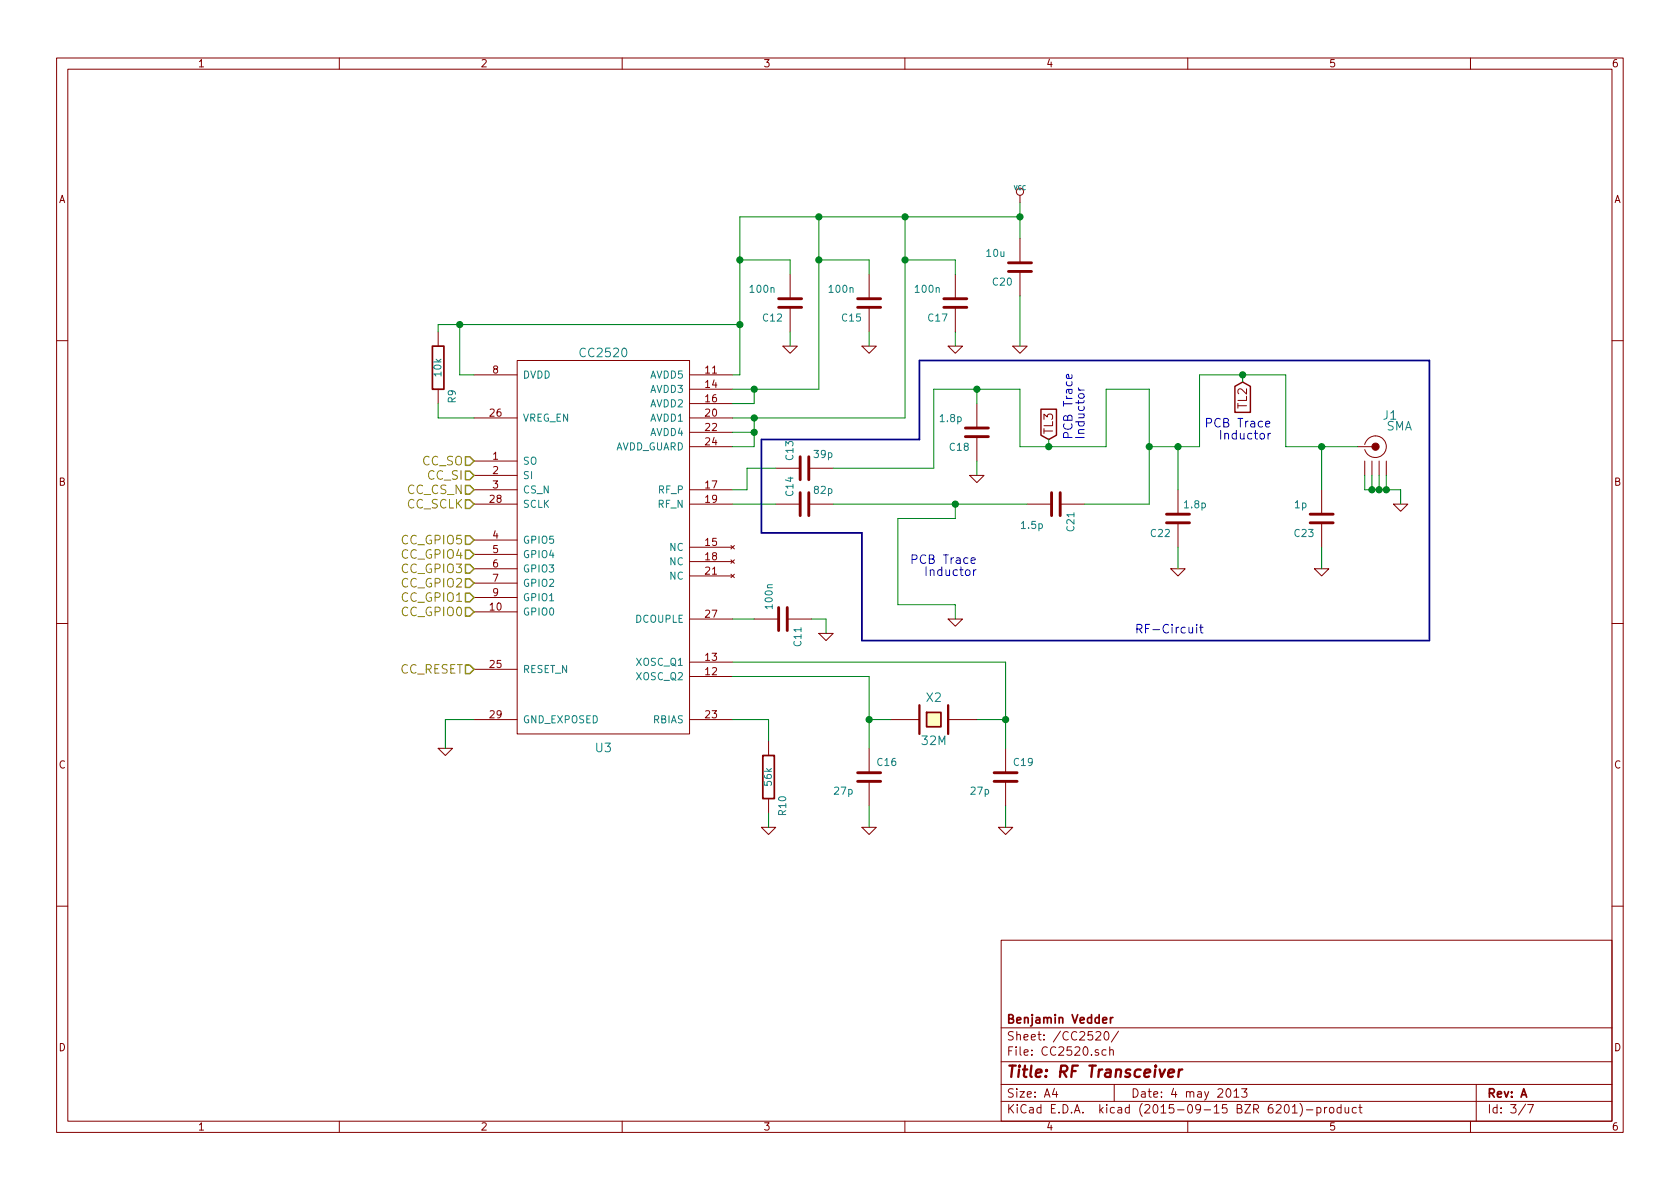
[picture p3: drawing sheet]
EESchema Schematic File Version 2
LIBS:QuadcopterMain-rescue
LIBS:power
LIBS:device
LIBS:transistors
LIBS:conn
LIBS:linear
LIBS:regul
LIBS:74xx
LIBS:cmos4000
LIBS:adc-dac
LIBS:memory
LIBS:xilinx
LIBS:special
LIBS:microcontrollers
LIBS:dsp
LIBS:microchip
LIBS:analog_switches
LIBS:motorola
LIBS:texas
LIBS:intel
LIBS:audio
LIBS:interface
LIBS:digital-audio
LIBS:philips
LIBS:display
LIBS:cypress
LIBS:siliconi
LIBS:opto
LIBS:atmel
LIBS:contrib
LIBS:valves
LIBS:crf_1
LIBS:dips-s
LIBS:QuadcopterMain-cache
EELAYER 25 0
EELAYER END
$Descr A4 11693 8268
encoding utf-8
Sheet 3 7
Title "RF Transceiver"
Date "4 may 2013"
Rev "A"
Comp "Benjamin Vedder"
Comment1 ""
Comment2 ""
Comment3 ""
Comment4 ""
$EndDescr
$Comp
L SMA J1
U 1 1
P 9550 3200
F 0 "J1" H 9675 3515 60  0000 C CNN
F 1 "SMA" H 9740 3440 60  0000 C CNN
F 2 "w_conn_rf:sma_90_r300.124.403" H 9725 3370 50  0001 C CNN
F 3 "" H 9550 3200 60  0000 C CNN
	1    9550 3200
	1    0    0    -1  
$EndComp
$Comp
L CC2520 U3
U 1 1
P 4200 3800
F 0 "U3" H 4200 2400 60  0000 C CNN
F 1 "CC2520" H 4200 5150 60  0000 C CNN
F 2 "Housings_DFN_QFN:QFN-28-1EP_5x5mm_Pitch0.5mm" H 4400 4000 60  0001 C CNN
F 3 "" H 4400 4000 60  0000 C CNN
	1    4200 3800
	1    0    0    -1  
$EndComp
$Comp
L C-RESCUE-QuadcopterMain C13
U 1 1
P 5600 3250
AR Path="/5416CE0E" Ref="C13"  Part="1" 
AR Path="/5416CB9B/5416CE0E" Ref="C13"  Part="1" 
F 0 "C13" H 5650 3350 50  0000 L CNN
F 1 "39p" V 5700 3050 50  0000 L CNN
F 2 "Capacitors_SMD:C_0402" H 5600 3250 60  0001 C CNN
F 3 "" H 5600 3250 60  0000 C CNN
	1    5600 3250
	0    -1   -1   0   
$EndComp
$Comp
L C-RESCUE-QuadcopterMain C14
U 1 1
P 5600 3500
AR Path="/5416CE0F" Ref="C14"  Part="1" 
AR Path="/5416CB9B/5416CE0F" Ref="C14"  Part="1" 
F 0 "C14" H 5650 3600 50  0000 L CNN
F 1 "82p" V 5700 3300 50  0000 L CNN
F 2 "Capacitors_SMD:C_0402" H 5600 3500 60  0001 C CNN
F 3 "" H 5600 3500 60  0000 C CNN
	1    5600 3500
	0    -1   -1   0   
$EndComp
$Comp
L C-RESCUE-QuadcopterMain C18
U 1 1
P 6800 3000
AR Path="/5416CE10" Ref="C18"  Part="1" 
AR Path="/5416CB9B/5416CE10" Ref="C18"  Part="1" 
F 0 "C18" H 6850 3100 50  0000 L CNN
F 1 "1.8p" H 6900 2900 50  0000 L CNN
F 2 "Capacitors_SMD:C_0402" H 6800 3000 60  0001 C CNN
F 3 "" H 6800 3000 60  0000 C CNN
	1    6800 3000
	-1   0    0    1   
$EndComp
$Comp
L C-RESCUE-QuadcopterMain C21
U 1 1
P 7350 3500
AR Path="/5416CE11" Ref="C21"  Part="1" 
AR Path="/5416CB9B/5416CE11" Ref="C21"  Part="1" 
F 0 "C21" H 7400 3600 50  0000 L CNN
F 1 "1.5p" V 7500 3250 50  0000 L CNN
F 2 "Capacitors_SMD:C_0402" H 7350 3500 60  0001 C CNN
F 3 "" H 7350 3500 60  0000 C CNN
	1    7350 3500
	0    1    1    0   
$EndComp
$Comp
L GND-RESCUE-QuadcopterMain #PWR39
U 1 1
P 6800 3300
F 0 "#PWR39" H 6800 3300 30  0001 C CNN
F 1 "GND" H 6800 3230 30  0001 C CNN
F 2 "" H 6800 3300 60  0000 C CNN
F 3 "" H 6800 3300 60  0000 C CNN
	1    6800 3300
	1    0    0    -1  
$EndComp
$Comp
L GND-RESCUE-QuadcopterMain #PWR38
U 1 1
P 6650 4300
F 0 "#PWR38" H 6650 4300 30  0001 C CNN
F 1 "GND" H 6650 4230 30  0001 C CNN
F 2 "" H 6650 4300 60  0000 C CNN
F 3 "" H 6650 4300 60  0000 C CNN
	1    6650 4300
	1    0    0    -1  
$EndComp
$Comp
L C-RESCUE-QuadcopterMain C22
U 1 1
P 8200 3600
AR Path="/5416CE14" Ref="C22"  Part="1" 
AR Path="/5416CB9B/5416CE14" Ref="C22"  Part="1" 
F 0 "C22" H 8250 3700 50  0000 L CNN
F 1 "1.8p" H 8000 3500 50  0000 L CNN
F 2 "Capacitors_SMD:C_0402" H 8200 3600 60  0001 C CNN
F 3 "" H 8200 3600 60  0000 C CNN
	1    8200 3600
	-1   0    0    1   
$EndComp
$Comp
L C-RESCUE-QuadcopterMain C23
U 1 1
P 9200 3600
AR Path="/5416CE15" Ref="C23"  Part="1" 
AR Path="/5416CB9B/5416CE15" Ref="C23"  Part="1" 
F 0 "C23" H 9250 3700 50  0000 L CNN
F 1 "1p" H 9300 3500 50  0000 L CNN
F 2 "Capacitors_SMD:C_0402" H 9200 3600 60  0001 C CNN
F 3 "" H 9200 3600 60  0000 C CNN
	1    9200 3600
	-1   0    0    1   
$EndComp
$Comp
L GND-RESCUE-QuadcopterMain #PWR43
U 1 1
P 8200 3950
F 0 "#PWR43" H 8200 3950 30  0001 C CNN
F 1 "GND" H 8200 3880 30  0001 C CNN
F 2 "" H 8200 3950 60  0000 C CNN
F 3 "" H 8200 3950 60  0000 C CNN
	1    8200 3950
	1    0    0    -1  
$EndComp
$Comp
L GND-RESCUE-QuadcopterMain #PWR44
U 1 1
P 9200 3950
F 0 "#PWR44" H 9200 3950 30  0001 C CNN
F 1 "GND" H 9200 3880 30  0001 C CNN
F 2 "" H 9200 3950 60  0000 C CNN
F 3 "" H 9200 3950 60  0000 C CNN
	1    9200 3950
	1    0    0    -1  
$EndComp
$Comp
L C-RESCUE-QuadcopterMain C17
U 1 1
P 6650 2100
AR Path="/5416CE18" Ref="C17"  Part="1" 
AR Path="/5416CB9B/5416CE18" Ref="C17"  Part="1" 
F 0 "C17" H 6700 2200 50  0000 L CNN
F 1 "100n" H 6750 2000 50  0000 L CNN
F 2 "Capacitors_SMD:C_0603" H 6650 2100 60  0001 C CNN
F 3 "" H 6650 2100 60  0000 C CNN
	1    6650 2100
	-1   0    0    1   
$EndComp
$Comp
L GND-RESCUE-QuadcopterMain #PWR37
U 1 1
P 6650 2400
F 0 "#PWR37" H 6650 2400 30  0001 C CNN
F 1 "GND" H 6650 2330 30  0001 C CNN
F 2 "" H 6650 2400 60  0000 C CNN
F 3 "" H 6650 2400 60  0000 C CNN
	1    6650 2400
	1    0    0    -1  
$EndComp
$Comp
L C-RESCUE-QuadcopterMain C15
U 1 1
P 6050 2100
AR Path="/5416CE1A" Ref="C15"  Part="1" 
AR Path="/5416CB9B/5416CE1A" Ref="C15"  Part="1" 
F 0 "C15" H 6100 2200 50  0000 L CNN
F 1 "100n" H 6150 2000 50  0000 L CNN
F 2 "Capacitors_SMD:C_0603" H 6050 2100 60  0001 C CNN
F 3 "" H 6050 2100 60  0000 C CNN
	1    6050 2100
	-1   0    0    1   
$EndComp
$Comp
L GND-RESCUE-QuadcopterMain #PWR35
U 1 1
P 6050 2400
F 0 "#PWR35" H 6050 2400 30  0001 C CNN
F 1 "GND" H 6050 2330 30  0001 C CNN
F 2 "" H 6050 2400 60  0000 C CNN
F 3 "" H 6050 2400 60  0000 C CNN
	1    6050 2400
	1    0    0    -1  
$EndComp
$Comp
L C-RESCUE-QuadcopterMain C12
U 1 1
P 5500 2100
AR Path="/5416CE1C" Ref="C12"  Part="1" 
AR Path="/5416CB9B/5416CE1C" Ref="C12"  Part="1" 
F 0 "C12" H 5550 2200 50  0000 L CNN
F 1 "100n" H 5600 2000 50  0000 L CNN
F 2 "Capacitors_SMD:C_0603" H 5500 2100 60  0001 C CNN
F 3 "" H 5500 2100 60  0000 C CNN
	1    5500 2100
	-1   0    0    1   
$EndComp
$Comp
L GND-RESCUE-QuadcopterMain #PWR33
U 1 1
P 5500 2400
F 0 "#PWR33" H 5500 2400 30  0001 C CNN
F 1 "GND" H 5500 2330 30  0001 C CNN
F 2 "" H 5500 2400 60  0000 C CNN
F 3 "" H 5500 2400 60  0000 C CNN
	1    5500 2400
	1    0    0    -1  
$EndComp
$Comp
L C-RESCUE-QuadcopterMain C20
U 1 1
P 7100 1850
AR Path="/5416CE1E" Ref="C20"  Part="1" 
AR Path="/5416CB9B/5416CE1E" Ref="C20"  Part="1" 
F 0 "C20" H 7150 1950 50  0000 L CNN
F 1 "10u" H 7200 1750 50  0000 L CNN
F 2 "Capacitors_SMD:C_0603" H 7100 1850 60  0001 C CNN
F 3 "" H 7100 1850 60  0000 C CNN
	1    7100 1850
	-1   0    0    1   
$EndComp
$Comp
L GND-RESCUE-QuadcopterMain #PWR42
U 1 1
P 7100 2400
F 0 "#PWR42" H 7100 2400 30  0001 C CNN
F 1 "GND" H 7100 2330 30  0001 C CNN
F 2 "" H 7100 2400 60  0000 C CNN
F 3 "" H 7100 2400 60  0000 C CNN
	1    7100 2400
	1    0    0    -1  
$EndComp
$Comp
L VCC #PWR41
U 1 1
P 7100 1400
F 0 "#PWR41" H 7100 1500 30  0001 C CNN
F 1 "VCC" H 7100 1500 30  0000 C CNN
F 2 "" H 7100 1400 60  0000 C CNN
F 3 "" H 7100 1400 60  0000 C CNN
	1    7100 1400
	1    0    0    -1  
$EndComp
Wire Wire Line
	5100 3500 5400 3500
Wire Wire Line
	5100 3400 5200 3400
Wire Wire Line
	5200 3400 5200 3250
Wire Wire Line
	5200 3250 5400 3250
Wire Wire Line
	5800 3250 6500 3250
Wire Wire Line
	6500 3250 6500 2700
Wire Wire Line
	6500 2700 7100 2700
Wire Wire Line
	6800 2800 6800 2700
Connection ~ 6800 2700
Wire Wire Line
	6800 3200 6800 3300
Wire Wire Line
	5800 3500 7150 3500
Wire Wire Line
	6650 3600 6650 3500
Connection ~ 6650 3500
Wire Wire Line
	6650 4200 6650 4300
Wire Wire Line
	8000 3500 7550 3500
Wire Wire Line
	8000 2700 8000 3500
Wire Wire Line
	8000 2700 7700 2700
Wire Wire Line
	8000 3100 8350 3100
Connection ~ 8000 3100
Wire Wire Line
	8950 3100 9450 3100
Wire Wire Line
	8200 3100 8200 3400
Connection ~ 8200 3100
Wire Wire Line
	9200 3400 9200 3100
Connection ~ 9200 3100
Wire Wire Line
	9200 3800 9200 3950
Wire Wire Line
	8200 3800 8200 3950
Wire Wire Line
	5250 3100 5100 3100
Wire Wire Line
	5250 2900 5250 3100
Wire Wire Line
	6300 2900 5100 2900
Wire Wire Line
	5250 3000 5100 3000
Connection ~ 5250 3000
Wire Wire Line
	5700 2700 5100 2700
Wire Wire Line
	5250 2700 5250 2800
Wire Wire Line
	5250 2800 5100 2800
Wire Wire Line
	6300 1500 6300 2900
Wire Wire Line
	6300 1800 6650 1800
Wire Wire Line
	6650 1800 6650 1900
Wire Wire Line
	6650 2300 6650 2400
Wire Wire Line
	6050 1900 6050 1800
Wire Wire Line
	6050 1800 5700 1800
Wire Wire Line
	5700 1500 5700 2700
Wire Wire Line
	6050 2300 6050 2400
Wire Wire Line
	5150 2600 5100 2600
Wire Wire Line
	5150 1500 5150 2600
Wire Wire Line
	5150 1800 5500 1800
Wire Wire Line
	5500 1800 5500 1900
Wire Wire Line
	5500 2300 5500 2400
Wire Wire Line
	7100 2050 7100 2400
Wire Wire Line
	7100 1400 7100 1650
Wire Wire Line
	5150 1500 7100 1500
Connection ~ 7100 1500
Connection ~ 5150 1800
Connection ~ 5700 1500
Connection ~ 6300 1500
Wire Wire Line
	3300 2600 3200 2600
Wire Wire Line
	3200 2600 3200 2250
Wire Wire Line
	3050 2250 5150 2250
Connection ~ 5150 2250
$Comp
L R-RESCUE-QuadcopterMain R9
U 1 1
P 3050 2550
F 0 "R9" V 3150 2350 50  0000 C CNN
F 1 "10k" V 3050 2550 50  0000 C CNN
F 2 "Resistors_SMD:R_0603" H 3050 2550 60  0001 C CNN
F 3 "" H 3050 2550 60  0000 C CNN
	1    3050 2550
	1    0    0    -1  
$EndComp
Wire Wire Line
	3300 2900 3050 2900
Wire Wire Line
	3050 2900 3050 2800
Wire Wire Line
	3050 2300 3050 2250
Connection ~ 3200 2250
$Comp
L C-RESCUE-QuadcopterMain C11
U 1 1
P 5450 4300
AR Path="/5416CE22" Ref="C11"  Part="1" 
AR Path="/5416CB9B/5416CE22" Ref="C11"  Part="1" 
F 0 "C11" H 5500 4400 50  0000 L CNN
F 1 "100n" H 5200 4200 50  0000 L CNN
F 2 "Capacitors_SMD:C_0603" H 5450 4300 60  0001 C CNN
F 3 "" H 5450 4300 60  0000 C CNN
	1    5450 4300
	0    1    1    0   
$EndComp
Wire Wire Line
	5100 4300 5250 4300
$Comp
L GND-RESCUE-QuadcopterMain #PWR34
U 1 1
P 5750 4400
F 0 "#PWR34" H 5750 4400 30  0001 C CNN
F 1 "GND" H 5750 4330 30  0001 C CNN
F 2 "" H 5750 4400 60  0000 C CNN
F 3 "" H 5750 4400 60  0000 C CNN
	1    5750 4400
	1    0    0    -1  
$EndComp
Wire Wire Line
	5650 4300 5750 4300
Wire Wire Line
	5750 4300 5750 4400
$Comp
L CRYSTAL X2
U 1 1
P 6500 5000
F 0 "X2" H 6500 5150 60  0000 C CNN
F 1 "32M" H 6500 4850 60  0000 C CNN
F 2 "crf1:Crystal_5x3mm" H 6500 5000 60  0001 C CNN
F 3 "" H 6500 5000 60  0000 C CNN
	1    6500 5000
	1    0    0    -1  
$EndComp
$Comp
L C-RESCUE-QuadcopterMain C16
U 1 1
P 6050 5400
AR Path="/5416CE25" Ref="C16"  Part="1" 
AR Path="/5416CB9B/5416CE25" Ref="C16"  Part="1" 
F 0 "C16" H 6100 5500 50  0000 L CNN
F 1 "27p" H 5800 5300 50  0000 L CNN
F 2 "Capacitors_SMD:C_0603" H 6050 5400 60  0001 C CNN
F 3 "" H 6050 5400 60  0000 C CNN
	1    6050 5400
	1    0    0    -1  
$EndComp
$Comp
L C-RESCUE-QuadcopterMain C19
U 1 1
P 7000 5400
AR Path="/5416CE26" Ref="C19"  Part="1" 
AR Path="/5416CB9B/5416CE26" Ref="C19"  Part="1" 
F 0 "C19" H 7050 5500 50  0000 L CNN
F 1 "27p" H 6750 5300 50  0000 L CNN
F 2 "Capacitors_SMD:C_0603" H 7000 5400 60  0001 C CNN
F 3 "" H 7000 5400 60  0000 C CNN
	1    7000 5400
	1    0    0    -1  
$EndComp
$Comp
L GND-RESCUE-QuadcopterMain #PWR36
U 1 1
P 6050 5750
F 0 "#PWR36" H 6050 5750 30  0001 C CNN
F 1 "GND" H 6050 5680 30  0001 C CNN
F 2 "" H 6050 5750 60  0000 C CNN
F 3 "" H 6050 5750 60  0000 C CNN
	1    6050 5750
	1    0    0    -1  
$EndComp
$Comp
L GND-RESCUE-QuadcopterMain #PWR40
U 1 1
P 7000 5750
F 0 "#PWR40" H 7000 5750 30  0001 C CNN
F 1 "GND" H 7000 5680 30  0001 C CNN
F 2 "" H 7000 5750 60  0000 C CNN
F 3 "" H 7000 5750 60  0000 C CNN
	1    7000 5750
	1    0    0    -1  
$EndComp
$Comp
L R-RESCUE-QuadcopterMain R10
U 1 1
P 5350 5400
F 0 "R10" V 5450 5200 50  0000 C CNN
F 1 "56k" V 5350 5400 50  0000 C CNN
F 2 "Resistors_SMD:R_0603" H 5350 5400 60  0001 C CNN
F 3 "" H 5350 5400 60  0000 C CNN
	1    5350 5400
	1    0    0    -1  
$EndComp
$Comp
L GND-RESCUE-QuadcopterMain #PWR32
U 1 1
P 5350 5750
F 0 "#PWR32" H 5350 5750 30  0001 C CNN
F 1 "GND" H 5350 5680 30  0001 C CNN
F 2 "" H 5350 5750 60  0000 C CNN
F 3 "" H 5350 5750 60  0000 C CNN
	1    5350 5750
	1    0    0    -1  
$EndComp
Wire Wire Line
	5100 5000 5350 5000
Wire Wire Line
	5350 5000 5350 5150
Wire Wire Line
	5350 5650 5350 5750
Wire Wire Line
	5100 4700 6050 4700
Wire Wire Line
	6050 4700 6050 5200
Wire Wire Line
	6200 5000 6050 5000
Connection ~ 6050 5000
Wire Wire Line
	5100 4600 7000 4600
Wire Wire Line
	7000 4600 7000 5200
Wire Wire Line
	6800 5000 7000 5000
Connection ~ 7000 5000
Wire Wire Line
	6050 5600 6050 5750
Wire Wire Line
	7000 5600 7000 5750
$Comp
L GND-RESCUE-QuadcopterMain #PWR31
U 1 1
P 3100 5200
F 0 "#PWR31" H 3100 5200 30  0001 C CNN
F 1 "GND" H 3100 5130 30  0001 C CNN
F 2 "" H 3100 5200 60  0000 C CNN
F 3 "" H 3100 5200 60  0000 C CNN
	1    3100 5200
	1    0    0    -1  
$EndComp
Wire Wire Line
	3300 5000 3100 5000
Wire Wire Line
	3100 5000 3100 5200
$Comp
L GND-RESCUE-QuadcopterMain #PWR45
U 1 1
P 9750 3500
F 0 "#PWR45" H 9750 3500 30  0001 C CNN
F 1 "GND" H 9750 3430 30  0001 C CNN
F 2 "" H 9750 3500 60  0000 C CNN
F 3 "" H 9750 3500 60  0000 C CNN
	1    9750 3500
	1    0    0    -1  
$EndComp
Wire Wire Line
	9500 3300 9500 3400
Wire Wire Line
	9500 3400 9750 3400
Wire Wire Line
	9750 3400 9750 3500
Wire Wire Line
	9550 3300 9550 3400
Connection ~ 9550 3400
Wire Wire Line
	9600 3300 9600 3400
Connection ~ 9600 3400
Wire Wire Line
	9650 3300 9650 3400
Connection ~ 9650 3400
Wire Wire Line
	8350 3100 8350 2600
Wire Wire Line
	8350 2600 8950 2600
Wire Wire Line
	8950 2600 8950 3100
Text GLabel 8650 2650 3    60   Input ~ 0
TL2
Wire Wire Line
	8650 2650 8650 2600
Connection ~ 8650 2600
Wire Wire Line
	7100 2700 7100 3100
Wire Wire Line
	7100 3100 7700 3100
Wire Wire Line
	7700 3100 7700 2700
Text GLabel 7300 3050 1    60   Input ~ 0
TL3
Wire Wire Line
	7300 3050 7300 3100
Connection ~ 7300 3100
Wire Wire Line
	6650 3600 6250 3600
Wire Wire Line
	6250 3600 6250 4200
Wire Wire Line
	6250 4200 6650 4200
Text Notes 7900 4400 0    60   ~ 0
RF-Circuit
Text Notes 8850 3050 2    60   ~ 0
PCB Trace\nInductor
Text Notes 7550 3050 1    60   ~ 0
PCB Trace\nInductor
Text Notes 6800 4000 2    60   ~ 0
PCB Trace\nInductor
Connection ~ 6300 1800
Connection ~ 5250 2900
Connection ~ 5700 1800
Connection ~ 5250 2700
Wire Bus Line
	5300 3700 5300 3050
Wire Bus Line
	5300 3050 6400 3050
Wire Bus Line
	6400 3050 6400 2500
Wire Bus Line
	6400 2500 9950 2500
Wire Bus Line
	9950 2500 9950 4450
Wire Bus Line
	9950 4450 6000 4450
Wire Bus Line
	6000 4450 6000 3700
Wire Bus Line
	6000 3700 5300 3700
Text HLabel 3300 3200 0    60   Input ~ 0
CC_SO
Text HLabel 3300 3300 0    60   Input ~ 0
CC_SI
Text HLabel 3300 3400 0    60   Input ~ 0
CC_CS_N
Text HLabel 3300 3500 0    60   Input ~ 0
CC_SCLK
Text HLabel 3300 3750 0    60   Input ~ 0
CC_GPIO5
Text HLabel 3300 3850 0    60   Input ~ 0
CC_GPIO4
Text HLabel 3300 3950 0    60   Input ~ 0
CC_GPIO3
Text HLabel 3300 4050 0    60   Input ~ 0
CC_GPIO2
Text HLabel 3300 4150 0    60   Input ~ 0
CC_GPIO1
Text HLabel 3300 4250 0    60   Input ~ 0
CC_GPIO0
Text HLabel 3300 4650 0    60   Input ~ 0
CC_RESET
$EndSCHEMATC
